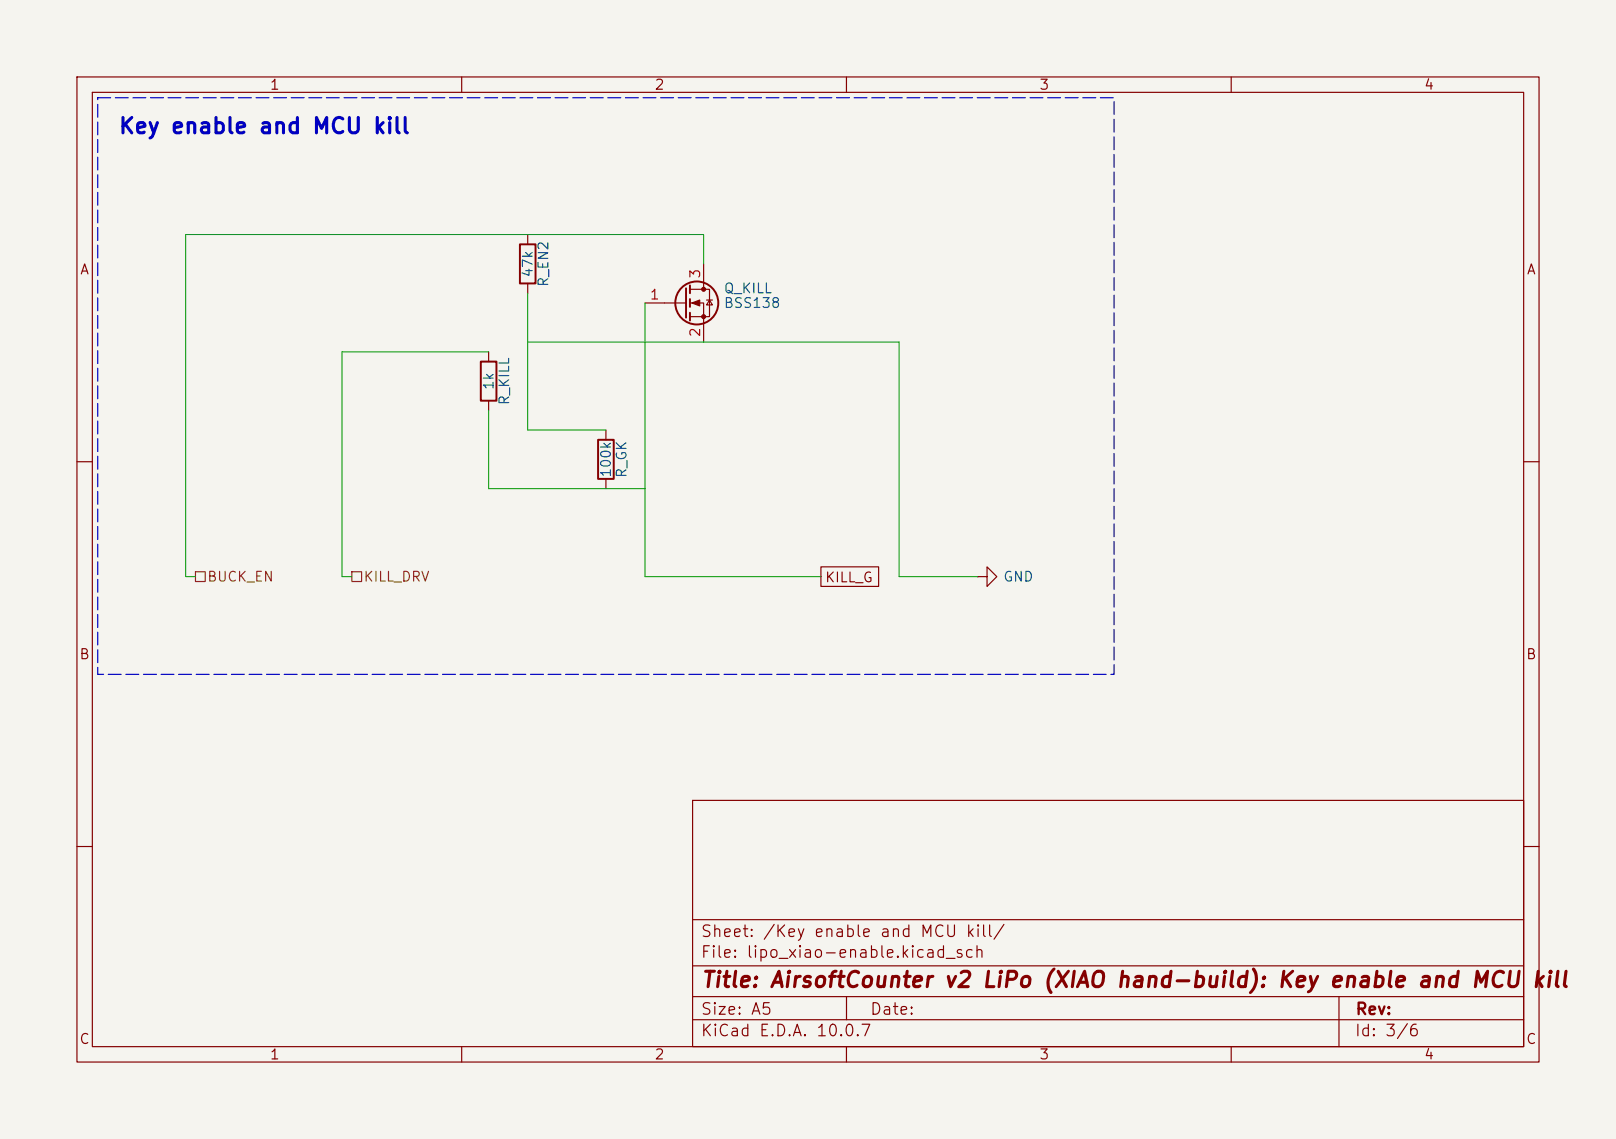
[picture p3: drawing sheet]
<svg xmlns="http://www.w3.org/2000/svg" width="210mm" height="148mm" viewBox="0 0 210 148" stroke-linecap="round" stroke-linejoin="round" font-family="sans-serif">
<path d="M0 0h210v148h-210z" fill="#f5f4ef" stroke="#f5f4ef" stroke-width=".13"/>
<g fill="none" stroke="#840000" stroke-width=".15">
<path d="M10 10h190v128h-190zM12 12h186v124h-186zM60 10v2M110 10v2M160 10v2M68.6 30.5v1.3M68.6 36.8v1.3M83.8 39.4h5.4M89.7 37.6h2.5v3.5h-2.5M89.7 39.4h1.7v5.1M91.4 34.3v3.3M91.8 39h.8"/>
<path d="M92.2 39l.4 .6h-.8zM63.5 45.7v1.3M63.5 52.1v1.2M78.7 55.9v1.3M10 60h2M78.7 62.2v1.3M106.7 73.7h7.5v2.5h-7.5zM127 74.9h1.3v-1.2l1.2 1.2-1.2 1.3v-1.3M127 74.9h.1M198 60h2M10 110h2M90 104h108v32h-108z"/>
<path d="M90 119.5h108M198 110h2M60 136v2M90 132.5h108M90 129.5h108M90 125.5h108M110 136v2M110 129.5v3M160 136v2M174 129.5v6.5"/>
</g>
<g fill="none" stroke="#840000" stroke-width=".25">
<path d="M67.6 31.8h2v5h-2zM89.2 37.5v3.8M89.7 37.1v1M89.7 38.9v1M62.5 47h2v5.1h-2zM77.7 57.2h2.1v5h-2.1zM89.7 40.6v1.1"/>
<circle cx="90.6" cy="39.4" r="2.79"/>
</g>
<g fill="#840000" stroke="#840000" stroke-width=".15">
<path d="M89.9 39.4l1-.4v.8z"/>
<circle cx="91.4" cy="37.6" r=".25"/>
<circle cx="91.4" cy="41.1" r=".25"/>
</g>
<path d="M25.4 74.3h1.3v1.3h-1.3zM45.7 74.3h1.3v1.3h-1.3z" fill="none" stroke="#725600" stroke-width=".15"/>
<path d="M68.6 38.1v17.8h10.1M83.8 39.4v35.5h22.9M91.4 34.3v-3.8h-67.3v44.4h1.3M63.5 45.7h-19.1v29.2h1.3M63.5 53.3v10.2h20.3M68.6 44.5h48.2v30.4h10.2" fill="none" stroke="#009600" stroke-width=".13"/>
<path d="M12.7 12.7h132.1v74.9h-132.1z" fill="none" stroke="#0000c2" stroke-width=".15" stroke-dasharray="1.7 .6"/>
<text font-size="2" fill="#0000c2" x="15.3" y="17.9">Key enable and MCU kill</text>
<g font-size="2" fill="#840000">
<text x="91" y="128.8">Title: AirsoftCounter v2 LiPo (XIAO hand-build): Key enable and MCU</text>
<text x="198.9" y="128.8">kill</text>
</g>
<g font-size="1.5" fill="#840000">
<text x="91" y="124.8">File: lipo_xiao-enable.kicad_sch</text>
<text x="91" y="122.1">Sheet: /Key enable and MCU kill/</text>
<text x="91" y="135">KiCad E.D.A. 10.0.7</text>
<text x="91" y="132.2">Size: A5</text>
<text x="113" y="132.2">Date:</text>
<text x="176" y="135">Id: 3/6</text>
<text x="176.1" y="132.2">Rev:</text>
</g>
<g font-size="1.3" fill="#840000">
<text x="35" y="12">1</text>
<text x="85" y="12">2</text>
<text x="135" y="12">3</text>
<text x="185" y="12">4</text>
<text x="10.3" y="36">A</text>
<text x="198.3" y="36">A</text>
<text x="107.1" y="76">KILL_G</text>
<text x="10.2" y="86">B</text>
<text x="198.2" y="86">B</text>
<text x="10.2" y="136">C</text>
<text x="35" y="138">1</text>
<text x="85" y="138">2</text>
<text x="135" y="138">3</text>
<text x="185" y="138">4</text>
<text x="198.2" y="136">C</text>
</g>
<g font-size="1.3" fill="#006464">
<text x="69.5" y="36.1" transform="rotate(-90 69.5 36.1)">47k</text>
<text x="71.6" y="37.4" transform="rotate(-90 71.6 37.4)">R_EN2</text>
<text x="94" y="38.4">Q_KILL</text>
<text x="94" y="40.3">BSS138</text>
<text x="64.5" y="50.8" transform="rotate(-90 64.5 50.8)">1k</text>
<text x="66.5" y="52.7" transform="rotate(-90 66.5 52.7)">R_KILL</text>
<text x="79.7" y="62.1" transform="rotate(-90 79.7 62.1)">100k</text>
<text x="81.7" y="62.2" transform="rotate(-90 81.7 62.2)">R_GK</text>
<text x="130.3" y="75.9">GND</text>
</g>
<g font-size="1.3" fill="#a90000">
<text x="84.4" y="39.2">1</text>
<text x="91.3" y="36.3" transform="rotate(-90 91.3 36.3)">3</text>
<text x="91.3" y="43.9" transform="rotate(-90 91.3 43.9)">2</text>
</g>
<g font-size="1.3" fill="#725600">
<text x="26.8" y="75.9">BUCK_EN</text>
<text x="47.2" y="75.9">KILL_DRV</text>
</g>
</svg>
